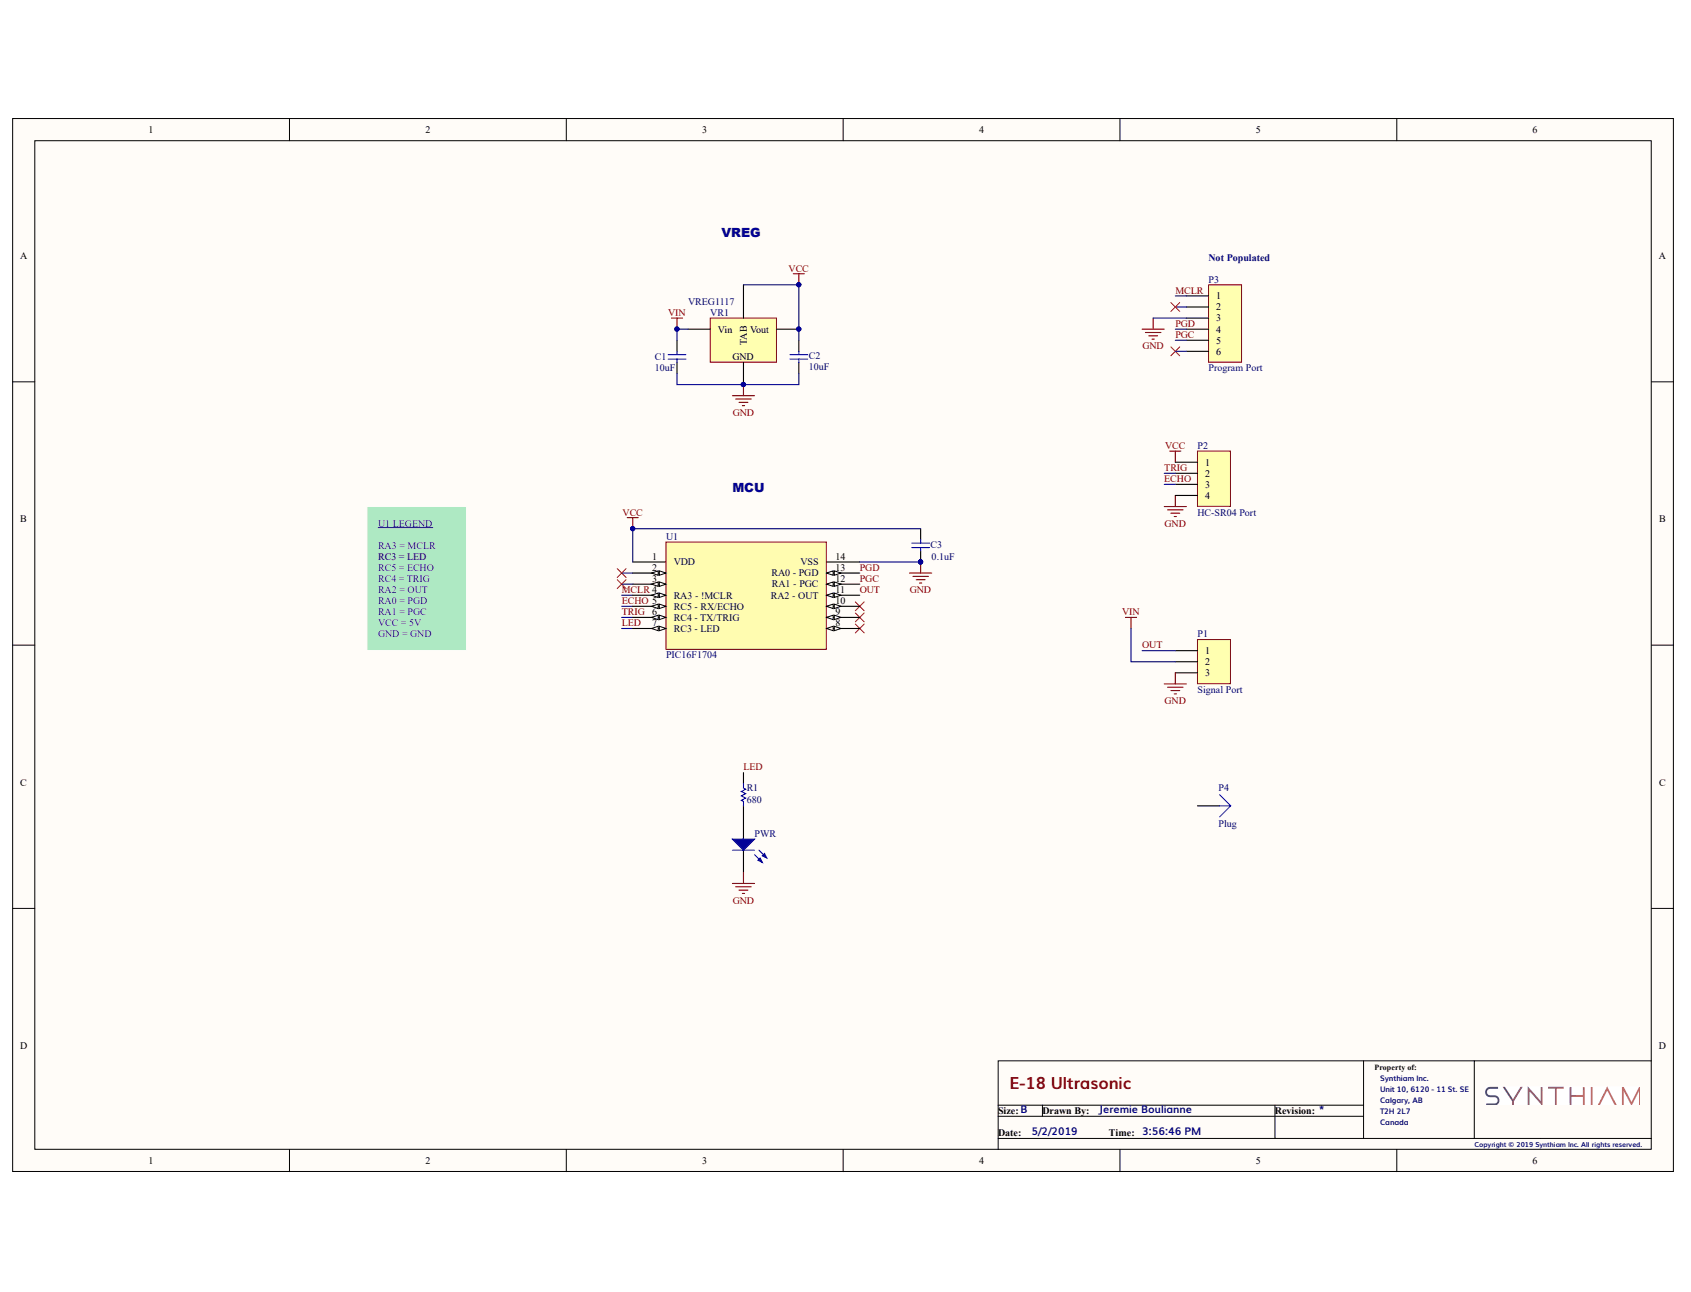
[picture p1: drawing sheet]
# Altium schematic sheet E-18 Ultrasonic.SchDoc: E-18 Ultrasonic
size B; DrawnBy: Jeremie Boulianne; Organization: Synthiam Inc.; Address1: Unit 10, 6120 - 11 St. SE; Address2: Calgary, AB; Address3: T2H 2L7; Address4: Canada

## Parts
C1  value 10uF  [0805]  (hidden comment: Cap)
C2  value 10uF  [0805]  (hidden comment: Cap)
C3  value 0.1uF  [0805 TIGHT]  (hidden comment: 18pF)
P1  Signal Port  [HDR1X3]
P2  HC-SR04 Port  [HDR1X4]
P3  Program Port  [HDR1X6]
P4  Plug  [PIN1]
PWR  LED1  [0805 LED - TIGHT]  (value not drawn)
R1  value 680  [0805 TIGHT]  (hidden comment: Res1)
U1  PIC16F1704
VR1  VREG1117  [VREG1117]

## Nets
GND: C1.2 C2.2 C3.1 P1.3 P2.4 P3.3 PWR.2(K) U1.14(VSS) VR1.1(GND)
VCC: C2.1 C3.2 P2.1 U1.1(VDD) VR1.2(Vout)
VIN: C1.1 P1.2 VR1.3(Vin)
ECHO: P2.3 U1.5(RC5_-_RX/ECHO)
LED: R1.2 U1.7(RC3_-_LED)
MCLR: P3.1 U1.4(RA3_-_!MCLR)
OUT: P1.1 U1.11(RA2_-_OUT)
PGC: P3.5 U1.12(RA1_-_PGC)
PGD: P3.4 U1.13(RA0_-_PGD)
TRIG: P2.2 U1.6(RC4_-_TX/TRIG)
NetPWR_1: PWR.1(A) R1.1

Not connected (* = marked no-connect by the designer): P3 2* 6*; P4 1; U1 2(RA5)* 3(RA4)* 8(RC2)* 9(RC1)* 10(RC0)*

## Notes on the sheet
- VREG
- (near P3) Not Populated
- U1 LEGEND
- MCU
- RA3 = MCLR
- RC5 = ECHO
- RC4 = TRIG
- RC3 = LED
- RA2 = OUT
- RA1 = PGC
- RA0 = PGD
- VCC = 5V
- GND = GND
